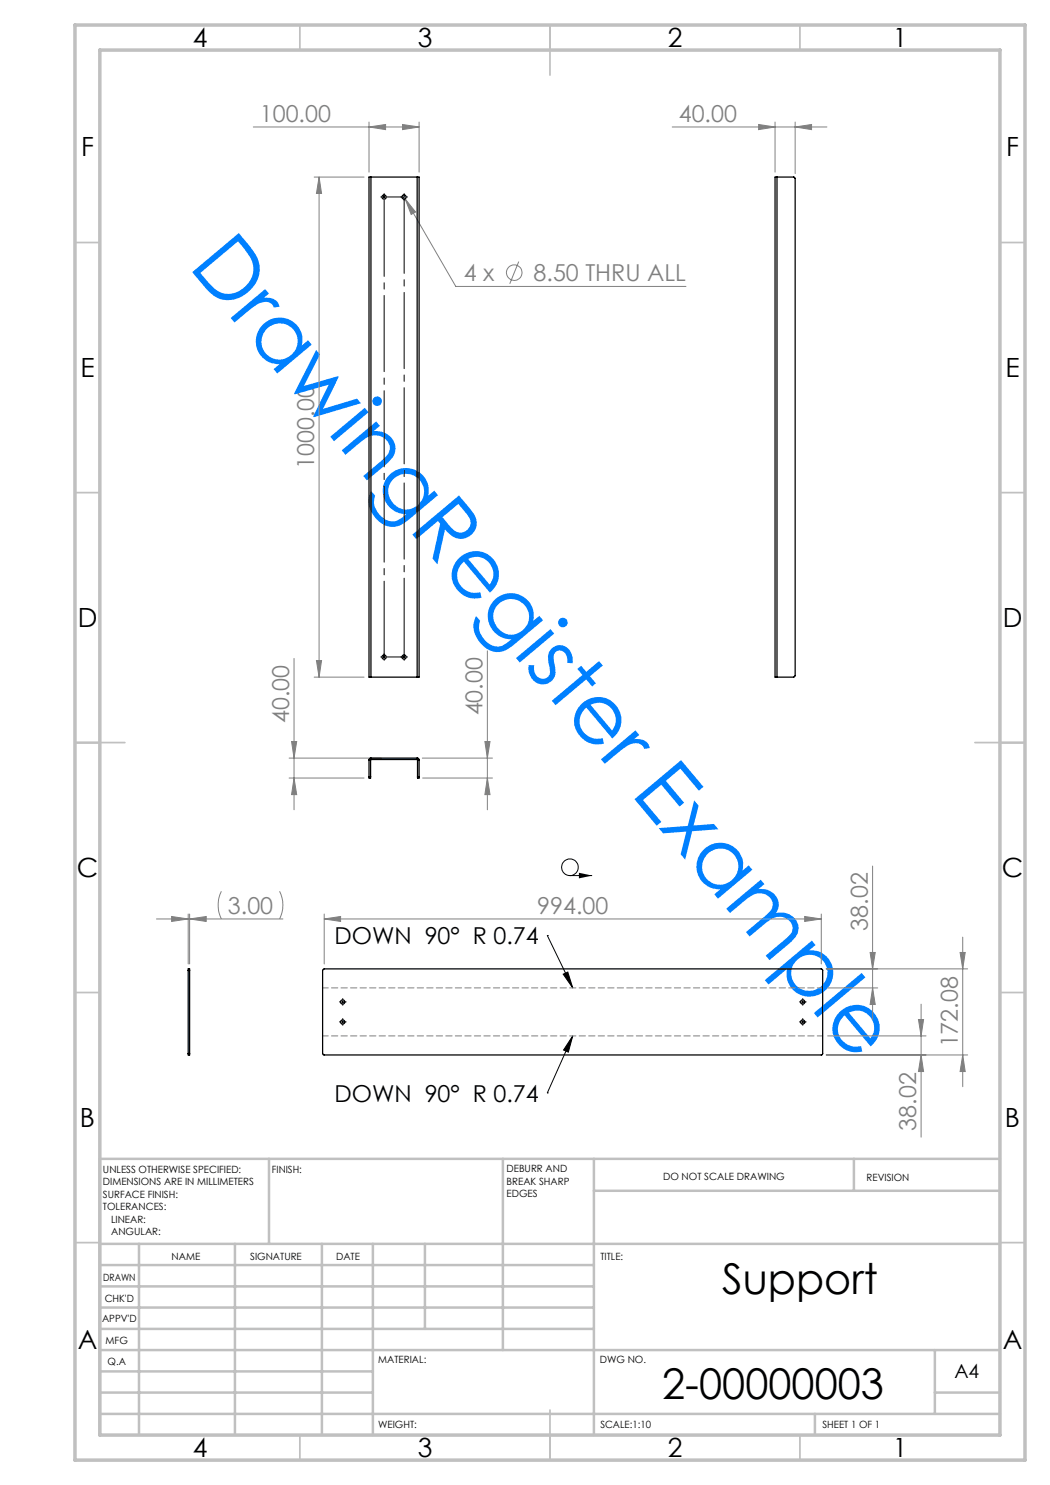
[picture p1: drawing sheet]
<svg xmlns="http://www.w3.org/2000/svg" width="210mm" height="297mm" viewBox="0 0 210 297" stroke-linecap="round" stroke-linejoin="round" font-family="sans-serif">
<g fill="none" stroke="#808080" stroke-width=".2">
<path d="M50.7 25.4h33.1M62.8 35.4h10M63.8 35.4l.5 3.3h-1zM63.8 35.4v100M73.8 25.4l3.3-.5v1zM73.8 24.4v10M80.5 24.9l3.3 .5-3.3 .5zM80.6 39l.4 .8M81 39.8l2.1 2.6-.9 .5zM81 39.8l10.2 17.5h46M83.8 24.4v10M134.4 25.4h31"/>
<path d="M151.7 24.9l3.3 .5-3.3 .5zM155 24.4v10M159 25.4l3.3-.5v1zM159 24.4v10.3M103.8 52.3l-1.8 4.5M58.8 131.7v30.3M62.8 135.4h10M63.3 132.1h1l-.5 3.3zM97.5 130.2v31.8M57.8 155.6h15M57.8 151.6h18.4M58.3 148.3h1l-.5 3.3z"/>
<path d="M58.8 155.6l.5 3.3h-1zM84.5 151.6h14M84.5 155.6h14M97 148.3h1l-.5 3.3zM97.5 155.6l.5 3.3h-1zM44.3 178.3a6.4 6.4 0 0 0 0 5.5M55.9 178.3a6.1 6.1 0 0 1 0 5.5M174.5 173.2v30.7M31.3 183.8h25.3M34.3 183.3l3.3 .5-3.3 .5zM37.6 182.8v10M37.9 183.8l3.3-.5v1z"/>
<path d="M37.9 182.8v10M64.8 183.8l3.3-.5v1zM64.8 182.8v10M64.8 183.8h99.5M160.9 183.3l3.4 .5-3.4 .5zM164.3 182.8v10M165.2 193.8h28.3M165.5 197.6h10M174 190.5h1l-.5 3.3zM174.5 197.6l.5 3.3h-1zM192 190.5h1l-.5 3.3zM192.5 187.4v29.9"/>
<path d="M165.2 211h28.3M165.5 207.2h19.7M183.7 203.9h1l-.5 3.3zM184.2 200.8v26.6M184.2 211l.5 3.3h-1zM192.5 211l.5 3.3h-1z"/>
<circle cx="102.9" cy="54.5" r="1.55"/>
</g>
<g fill="none" stroke="#000" stroke-width=".2">
<path d="M76.6 39.4h.4M76.8 39.2v.4M80.6 39.4h.5M80.8 39.2v.4M76.6 131.4h.4M76.8 131.2v.5M80.6 131.4h.5M80.8 131.2v.5M114 175.1h4.4M109.5 187.1h.1M109.5 187.1l5 10.5M112.6 194.8l1-.4 .9 3.2z"/>
<path d="M68.3 204.4h.5M68.3 200.4h.5M68.5 200.2v.5M68.5 204.1v.5M109.5 218.6h.1M114.5 207.2l-5 11.4M114.5 207.2l-.8 3.2-1-.4zM160.3 204.4h.5M160.3 200.4h.5M160.5 200.2v.5M160.5 204.1v.5"/>
<circle cx="114" cy="173.5" r="1.66"/>
</g>
<g fill="#000">
<path d="M115.8 174.6l2.6 .5-2.6 .6z"/>
<path d="M114.5 207.2l-.8 3.2-1-.4zM112.6 194.8l1-.4 .9 3.2z"/>
</g>
<g fill="none" stroke="#000" stroke-width=".2" stroke-dasharray="15.2 1.3 1.3 1.3">
<path d="M76.3 39.4h-.1M76.8 38.9v-.2M77.3 39.4h3.5M80.3 39.4h-.1M80.8 38.9v-.2M80.8 39.9v.2M81.3 39.4h.2M76.3 131.4h-.1M76.8 130.9v-.2M76.8 131.9v.2M77.3 131.4h3.6M80.3 131.4h-.1"/>
<path d="M80.8 130.9v-91.5M80.8 131.9v.2M81.3 131.4h.2M68.6 199.9v-.2M160.6 199.9v-.2M68.1 204.4h-.2M68.1 200.4h-.2M68.6 203.9v-.2M68.6 204.9v.2M68.6 200.9v.2M69.1 204.4h.1M69.1 200.4h.1"/>
<path d="M160.1 204.4h-.2M160.1 200.4h-.2M160.6 203.9v-.2M160.6 204.9v.2M160.6 200.9v.2M161.1 204.4h.1M161.1 200.4h.1"/>
</g>
<path d="M76.8 39.9v91.7" fill="none" stroke="#000" stroke-width=".2" stroke-dasharray="15.2 1.3 1.3 1.3" stroke-dashoffset="-.1"/>
<path d="M164.6 197.6h-100M64.6 207.2h100" fill="none" stroke="#808080" stroke-width=".2" stroke-dasharray="1.3 .6" stroke-dashoffset=".2"/>
<g fill="none" stroke="#c0c0c0" stroke-width=".35">
<path d="M60 5v5M110 5v10M160 5v5M15 48.5h5M200 48.5h5M15 98.5h5M200 98.5h5M15 148.5h10M195 148.5h10M15 198.5h5M200 198.5h5M15 248.5h5"/>
<path d="M200 248.5h5M60 287v5M110 282v10M160 287v5"/>
</g>
<g fill="none" stroke="#c0c0c0" stroke-width=".5">
<path d="M53.8 231.8v17M100.6 231.8v38.2M118.8 231.8v55.2M118.8 238.2h81.2M170.8 231.8v6.4M200 231.8h-180v55.2M20 248.8h180M20 257.3h98.8M20 253h98.8M27.8 248.8v38.2M47 248.8v38.2M64.4 248.8v38.2"/>
<path d="M74.6 248.8v38.2M85 248.8v17M20 265.8h98.8M20 261.5h98.8M20 278.5h54.6M20 274.3h54.6M20 270h180M187 278.5h13M187 270v12.8M20 282.8h180M163 282.8v4.2"/>
</g>
<path d="M15 5h190v287h-190zM20 10h180v277h-180z" fill="none" stroke="#c0c0c0" stroke-width=".7"/>
<g fill="#808080">
<path d="M81 39.8l2.1 2.6-.9 .5z"/>
<path d="M151.7 24.9l3.3 .5-3.3 .5zM159 25.4l3.3-.5v1z"/>
<path d="M64.8 183.8l3.3-.5v1zM160.9 183.3l3.4 .5-3.4 .5z"/>
<path d="M37.9 183.8l3.3-.5v1zM34.3 183.3l3.3 .5-3.3 .5z"/>
<path d="M80.5 24.9l3.3 .5-3.3 .5zM73.8 25.4l3.3-.5v1z"/>
<path d="M58.8 155.6l.5 3.3h-1zM58.3 148.3h1l-.5 3.3z"/>
<path d="M63.8 35.4l.5 3.3h-1zM63.3 132.1h1l-.5 3.3zM97 148.3h1l-.5 3.3zM97.5 155.6l.5 3.3h-1z"/>
<path d="M174 190.5h1l-.5 3.3zM174.5 197.6l.5 3.3h-1zM183.7 203.9h1l-.5 3.3zM184.2 211l.5 3.3h-1zM192 190.5h1l-.5 3.3zM192.5 211l.5 3.3h-1z"/>
</g>
<g fill="none" stroke="#000" stroke-width=".25">
<path d="M74.2 35.4h-.4v100h.4M74.2 35.4v100M74.2 35.4h9.2M83.4 35.4h.4v100h-.4M83.4 35.4v100M155.4 35.4h3.4l.2 .3v99.4l-.3 .3h-3.3M155.4 35.4h-.4v100h.4M155.4 35.4v100M74.2 135.4h9.2M73.8 155.3v.3h.3v-.3M73.8 152v3.3M73.8 155.3h.3"/>
<path d="M73.8 152h.3M74.1 152v3.3M74.2 151.9l-.1 .1M74.2 151.6l-.2 .1-.2 .3M74.2 151.6v.3M74.2 151.6h9.2M74.2 151.9h9.2M83.4 151.6l.2 .1 .2 .3M83.4 151.9l.1 .1M83.4 151.6v.3M83.5 155.3v.3h.3v-.3M83.5 155.3h.3"/>
<path d="M83.5 152h.3M83.5 152v3.3M83.8 152v3.3M37.6 194.1v-.3h.3v.3M37.6 194.1h.3M37.6 194.1v16.6M37.9 194.1v16.6M64.6 193.9l.2-.1h99.5l.2 .2v16.7l-.1 .3h-99.7l-.2-.3v-16.6zM37.6 210.7v.3h.3v-.3M37.6 210.7h.3"/>
<circle cx="76.8" cy="39.4" r=".43"/>
<circle cx="80.8" cy="39.4" r=".43"/>
<circle cx="76.8" cy="131.4" r=".43"/>
<circle cx="80.8" cy="131.4" r=".43"/>
<circle cx="68.5" cy="204.4" r=".43"/>
<circle cx="68.5" cy="200.4" r=".43"/>
<circle cx="160.5" cy="204.4" r=".43"/>
<circle cx="160.5" cy="200.4" r=".43"/>
</g>
<text font-size="16.9" fill="#0080ff" x="37.5" y="53.3" transform="rotate(50 37.5 53.3)">DrawingRegister Example</text>
<g font-size="8.5">
<text x="144.4" y="258.8">Support</text>
<text x="132.4" y="279.7">2-00000003</text>
</g>
<g font-size="5.3">
<text x="38.5" y="9.5">4</text>
<text x="83.5" y="9.5">3</text>
<text x="133.6" y="9.5">2</text>
<text x="178.6" y="9.5">1</text>
<text x="16.2" y="31.2">F</text>
<text x="201.2" y="31.2">F</text>
<text x="16.1" y="75.5">E</text>
<text x="201.1" y="75.5">E</text>
<text x="15.5" y="125.5">D</text>
<text x="200.5" y="125.5">D</text>
<text x="15.4" y="175.5">C</text>
<text x="200.4" y="175.5">C</text>
<text x="16" y="225.5">B</text>
<text x="201" y="225.5">B</text>
<text x="15.5" y="269.8">A</text>
<text x="200.5" y="269.8">A</text>
<text x="38.5" y="291.5">4</text>
<text x="83.5" y="291.5">3</text>
<text x="133.6" y="291.5">2</text>
<text x="178.6" y="291.5">1</text>
</g>
<g font-size="4.7" fill="#808080">
<text x="52" y="24.4">100.00</text>
<text x="135.8" y="24.4">40.00</text>
<text x="92.7" y="56.2">4 x</text>
<text x="106.7" y="56.2">8.50 THRU ALL</text>
<text x="62.8" y="93.8" transform="rotate(-90 62.8 93.8)">1000.00</text>
<text x="96.5" y="143.1" transform="rotate(-90 96.5 143.1)">40.00</text>
<text x="57.8" y="144.6" transform="rotate(-90 57.8 144.6)">40.00</text>
<text x="45.6" y="182.8">3.00</text>
<text x="107.4" y="182.8">994.00</text>
<text x="173.5" y="186.1" transform="rotate(-90 173.5 186.1)">38.02</text>
<text x="191.5" y="209.5" transform="rotate(-90 191.5 209.5)">172.08</text>
<text x="183.2" y="226.1" transform="rotate(-90 183.2 226.1)">38.02</text>
</g>
<g font-size="4.7">
<text x="66.9" y="188.8">DOWN 90° R 0.74</text>
<text x="66.9" y="220.3">DOWN 90° R 0.74</text>
</g>
<text font-size="3.9" x="190.9" y="275.5">A4</text>
<g font-size="2">
<text x="20.6" y="234.6">UNLESS OTHERWISE SPECIFIED:</text>
<text x="20.6" y="237.1">DIMENSIONS ARE IN MILLIMETERS</text>
<text x="20.6" y="239.6">SURFACE FINISH:</text>
<text x="54.4" y="234.6">FINISH:</text>
<text x="101.3" y="234.5">DEBURR AND</text>
<text x="101.3" y="237">BREAK SHARP</text>
<text x="101.3" y="239.5">EDGES</text>
<text x="132.6" y="236">DO NOT SCALE DRAWING</text>
<text x="173.3" y="236.2">REVISION</text>
<text x="20.6" y="242.1">TOLERANCES:</text>
<text x="22.2" y="244.6">LINEAR:</text>
<text x="22.2" y="247.1">ANGULAR:</text>
<text x="34.3" y="252">NAME</text>
<text x="50" y="251.9">SIGNATURE</text>
<text x="67.2" y="251.9">DATE</text>
<text x="120.1" y="251.9">TITLE:</text>
<text x="20.6" y="256.1">DRAWN</text>
<text x="20.9" y="260.3">CHK'D</text>
<text x="20.4" y="264.4">APPV'D</text>
<text x="21.1" y="268.8">MFG</text>
<text x="21.5" y="273">Q.A</text>
<text x="75.6" y="272.5">MATERIAL:</text>
<text x="120" y="272.5">DWG NO.</text>
<text x="75.6" y="285.5">WEIGHT:</text>
<text x="120.1" y="285.6">SCALE:1:10</text>
<text x="164.5" y="285.6">SHEET 1 OF 1</text>
</g>
</svg>
